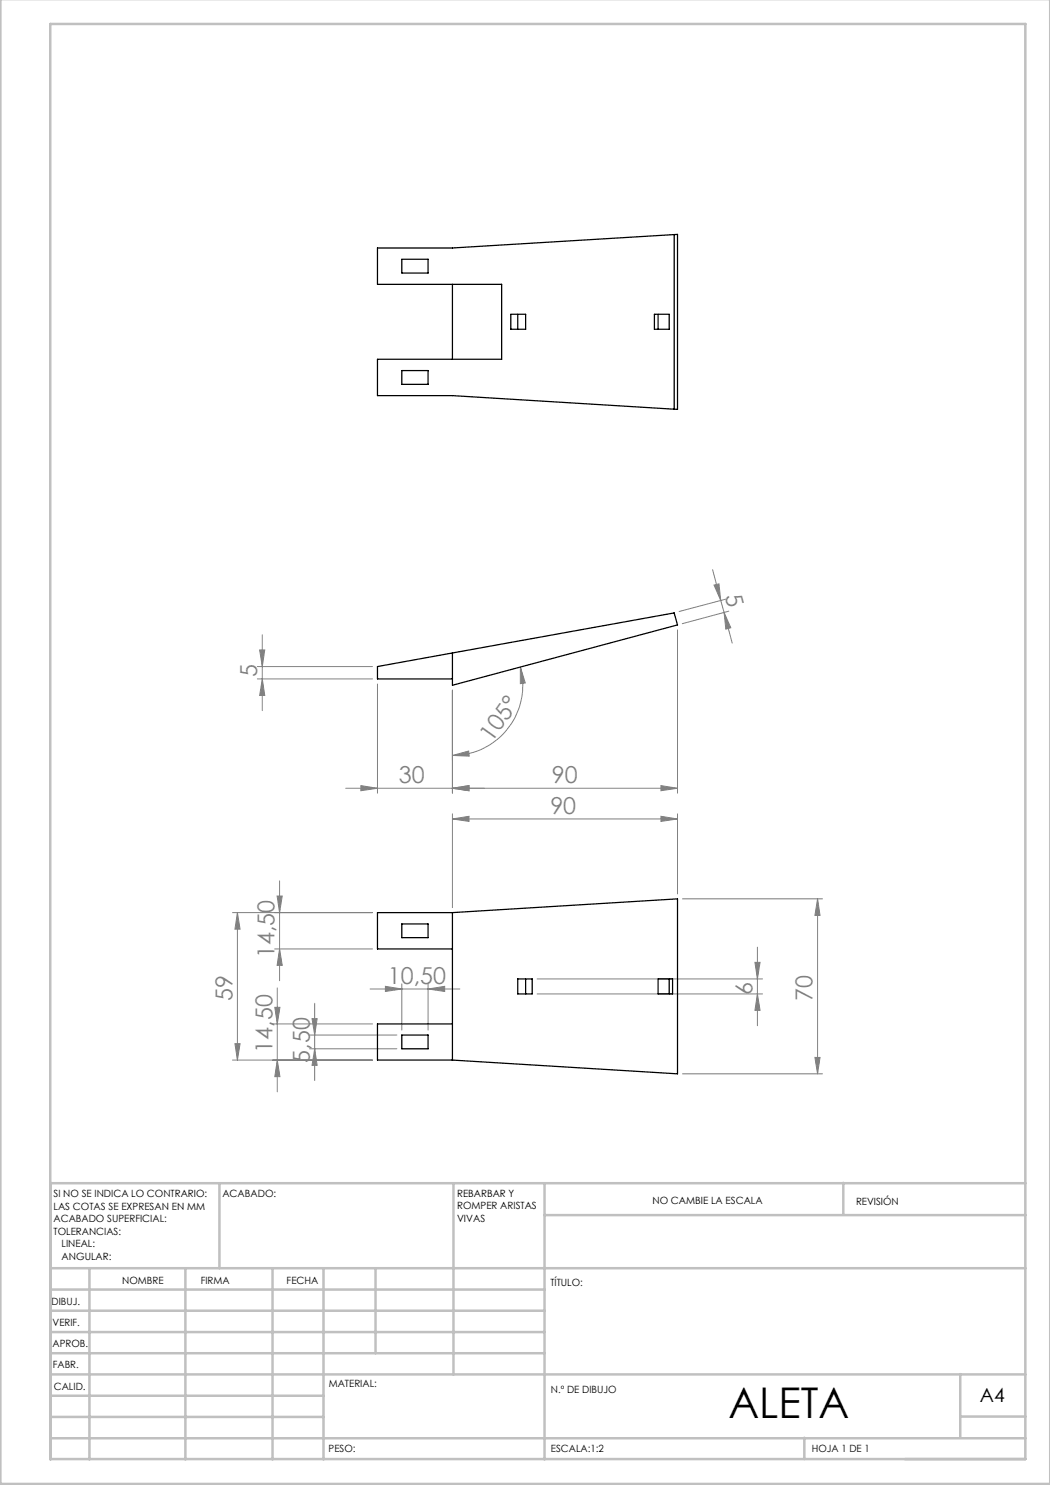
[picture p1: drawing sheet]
<svg xmlns="http://www.w3.org/2000/svg" width="210mm" height="297mm" viewBox="0 0 210 297" stroke-linecap="round" stroke-linejoin="round" font-family="sans-serif">
<g fill="none" stroke="#808080" stroke-width=".2">
<path d="M142.5 113.9l1.6 6.2M142.8 117l1-.2 .3 3.3zM145.1 119.8l-9.3 2.5M51.5 133.3h23M51.5 135.8h23M51.9 130h1.1l-.5 3.3zM52.5 127v15.1M52.5 135.8l.5 3.3h-1.1zM75.5 136.8v21.8M90.5 138v20.6M104.1 133.4l1 3.2-1 .1zM104.1 133.4a14.1 14.1 0 0 1-13.6 17.7"/>
<path d="M135.5 126v32.6M144.1 120.1l.7 2.4M144.8 122.5l1.6 6.1M144.8 122.5l1.4 3.1-1 .2zM145.8 122.2l-9.3 2.5M69.1 157.7h66.4M72.2 157.1l3.3 .6-3.3 .4zM90.5 151.1l3.2-.9 .1 1zM90.5 157.7l3.3-.6v1zM132.2 157.1l3.3 .6-3.3 .4zM55.4 179.2h1l-.5 3.3zM55.9 176.2v19.9"/>
<path d="M90.5 163.8l3.3-.5v1zM90.5 162.8v18.7M90.5 163.8h45M132.2 163.3l3.3 .5-3.3 .5zM135.5 162.8v16M136.5 179.8h28M163.5 179.8l.5 3.3h-1zM163.5 179.8v35M46.5 182.5h28M47.5 182.5l.5 3.3h-1zM47.5 182.5v29.5M54.9 189.8h19.6"/>
<path d="M55.5 197.6v20.8M55.9 189.8l.5 3.3h-1zM74 197.8h18M77.1 197.3l3.3 .5-3.3 .5zM80.4 196.8v9.2M85.6 197.8l3.3-.5v1zM85.6 196.8v9.2M107.4 198.8h45.1M107.4 195.8h45.1M151 192.5h1l-.5 3.3zM151.5 198.8l.5 3.3h-1zM151.5 189.4v15.7"/>
<path d="M46.5 212h28M47 208.7h1l-.5 3.3zM54.5 204.8h20M55 201.5h1l-.5 3.3zM55.5 212l.5 3.3h-1zM61.9 209.8h17.5M61.9 207h17.5M62.4 203.7h1l-.5 3.3zM62.9 209.8l.5 3.3h-1zM62.9 200.7v15.4M136.5 214.8h28M163 211.5h1l-.5 3.3z"/>
</g>
<g fill="none" stroke="#c0c0c0" stroke-width=".5">
<path d="M.1 -.1v296.9h209.9v-296.9M10.1 4.8h195v287h-195zM43.9 236.6v17M90.7 236.6v38.3M108.9 236.6v55.3M168.7 236.6v6.3M205.1 236.6h-195v55.3M10.1 253.6h195M10.1 257.9h98.8M17.9 253.6v38.3M37.1 253.6v38.3M54.5 253.6v38.3"/>
<path d="M64.7 253.6v38.3M75.1 253.6v17M108.9 243h96.2M10.1 270.6h98.8M10.1 266.4h98.8M10.1 262.1h98.8M10.1 279.1h54.6M10.1 274.9h195M192.1 274.8v12.7M10.1 287.7h195M10.1 283.4h54.6M160.9 287.5v4.3"/>
<path d="M192.1 283.3h13"/>
</g>
<g fill="#808080">
<path d="M132.2 157.1l3.3 .6-3.3 .4zM90.5 157.7l3.3-.6v1z"/>
<path d="M90.5 163.8l3.3-.5v1zM132.2 163.3l3.3 .5-3.3 .5z"/>
<path d="M90.5 157.7l3.3-.6v1zM72.2 157.1l3.3 .6-3.3 .4zM85.6 197.8l3.3-.5v1zM77.1 197.3l3.3 .5-3.3 .5z"/>
<path d="M90.5 151.1l3.2-.9 .1 1zM104.1 133.4l1 3.2-1 .1z"/>
<path d="M151.5 198.8l.5 3.3h-1zM151 192.5h1l-.5 3.3zM62.9 209.8l.5 3.3h-1zM62.4 203.7h1l-.5 3.3z"/>
<path d="M51.9 130h1.1l-.5 3.3zM52.5 135.8l.5 3.3h-1.1zM47.5 182.5l.5 3.3h-1zM47 208.7h1l-.5 3.3zM55.4 179.2h1l-.5 3.3zM55.9 189.8l.5 3.3h-1zM55 201.5h1l-.5 3.3zM55.5 212l.5 3.3h-1zM163.5 179.8l.5 3.3h-1zM163 211.5h1l-.5 3.3z"/>
<path d="M142.8 117l1-.2 .3 3.3zM144.8 122.5l1.4 3.1-1 .2z"/>
</g>
<g fill="none" stroke="#000" stroke-width=".25">
<path d="M80.4 51.9h5.2v2.7h-5.2zM90.5 56.9v15M134.8 46.9l-44.3 2.7h-15v7.3h24.8v15h-24.8v7.2h15l44.3 2.7M134.8 46.9v34.9M134.8 46.9h.7v35l-.7-.1M80.4 74.1h5.2v2.8h-5.2zM102.2 62.9h2.9v3h-2.9zM103.5 62.9v3M130.9 62.9h2.9v3h-2.9zM131.6 62.9v3M90.5 130.6l44.3-8 .7 2.4-45 12.1zM90.5 130.6l-15 2.7v2.5h15"/>
<path d="M80.4 184.8h5.2v2.7h-5.2zM90.5 182.5v29.5M90.5 182.5h-15v7.3h15M90.5 182.5l45-2.7v35l-45-2.8M103.5 195.8h2.9v3h-2.9zM105.1 195.8v3M131.6 195.8h2.9v3h-2.9zM133.8 195.8v3M80.4 207h5.2v2.8h-5.2zM90.5 204.8h-15v7.2h15"/>
</g>
<text font-size="8.5" x="145.7" y="283.5">ALETA</text>
<g font-size="4.7" fill="#808080">
<text x="145" y="119.1" transform="rotate(75 145 119.1)">5</text>
<text x="51.5" y="135.4" transform="rotate(-90 51.5 135.4)">5</text>
<text x="98.3" y="148.5" transform="rotate(-54 98.3 148.5)">105°</text>
<text x="79.8" y="156.6">30</text>
<text x="110.4" y="156.6">90</text>
<text x="110.1" y="162.7">90</text>
<text x="54.9" y="191.6" transform="rotate(-90 54.9 191.6)">14,50</text>
<text x="77.6" y="196.8">10,50</text>
<text x="46.5" y="200.2" transform="rotate(-90 46.5 200.2)">59</text>
<text x="150.5" y="198.9" transform="rotate(-90 150.5 198.9)">6</text>
<text x="162.5" y="200.2" transform="rotate(-90 162.5 200.2)">70</text>
<text x="54.5" y="210.5" transform="rotate(-90 54.5 210.5)">14,50</text>
<text x="61.9" y="212.5" transform="rotate(-90 61.9 212.5)">5,50</text>
</g>
<text font-size="3.9" x="196" y="280.4">A4</text>
<g font-size="2">
<text x="10.7" y="239.5">SI NO SE INDICA LO CONTRARIO:</text>
<text x="44.5" y="239.5">ACABADO:</text>
<text x="91.4" y="239.4">REBARBAR Y</text>
<text x="10.7" y="242">LAS COTAS SE EXPRESAN EN MM</text>
<text x="10.7" y="244.5">ACABADO SUPERFICIAL:</text>
<text x="91.4" y="241.9">ROMPER ARISTAS</text>
<text x="91.4" y="244.4">VIVAS</text>
<text x="130.5" y="240.8">NO CAMBIE LA ESCALA</text>
<text x="171.2" y="241">REVISIÓN</text>
<text x="10.7" y="247">TOLERANCIAS:</text>
<text x="12.3" y="249.5">LINEAL:</text>
<text x="12.3" y="252">ANGULAR:</text>
<text x="24.4" y="256.9">NOMBRE</text>
<text x="40.1" y="256.8">FIRMA</text>
<text x="57.3" y="256.8">FECHA</text>
<text x="110.1" y="257.1">TÍTULO:</text>
<text x="10.3" y="260.9">DIBUJ.</text>
<text x="10.5" y="269.3">APROB.</text>
<text x="10.5" y="265.2">VERIF.</text>
<text x="10.6" y="273.6">FABR.</text>
<text x="10.8" y="278">CALID.</text>
<text x="65.8" y="277.4">MATERIAL:</text>
<text x="110.2" y="278.5">N.º DE DIBUJO</text>
<text x="65.7" y="290.4">PESO:</text>
<text x="110.2" y="290.5">ESCALA:1:2</text>
<text x="162.4" y="290.4">HOJA 1 DE 1</text>
</g>
</svg>
